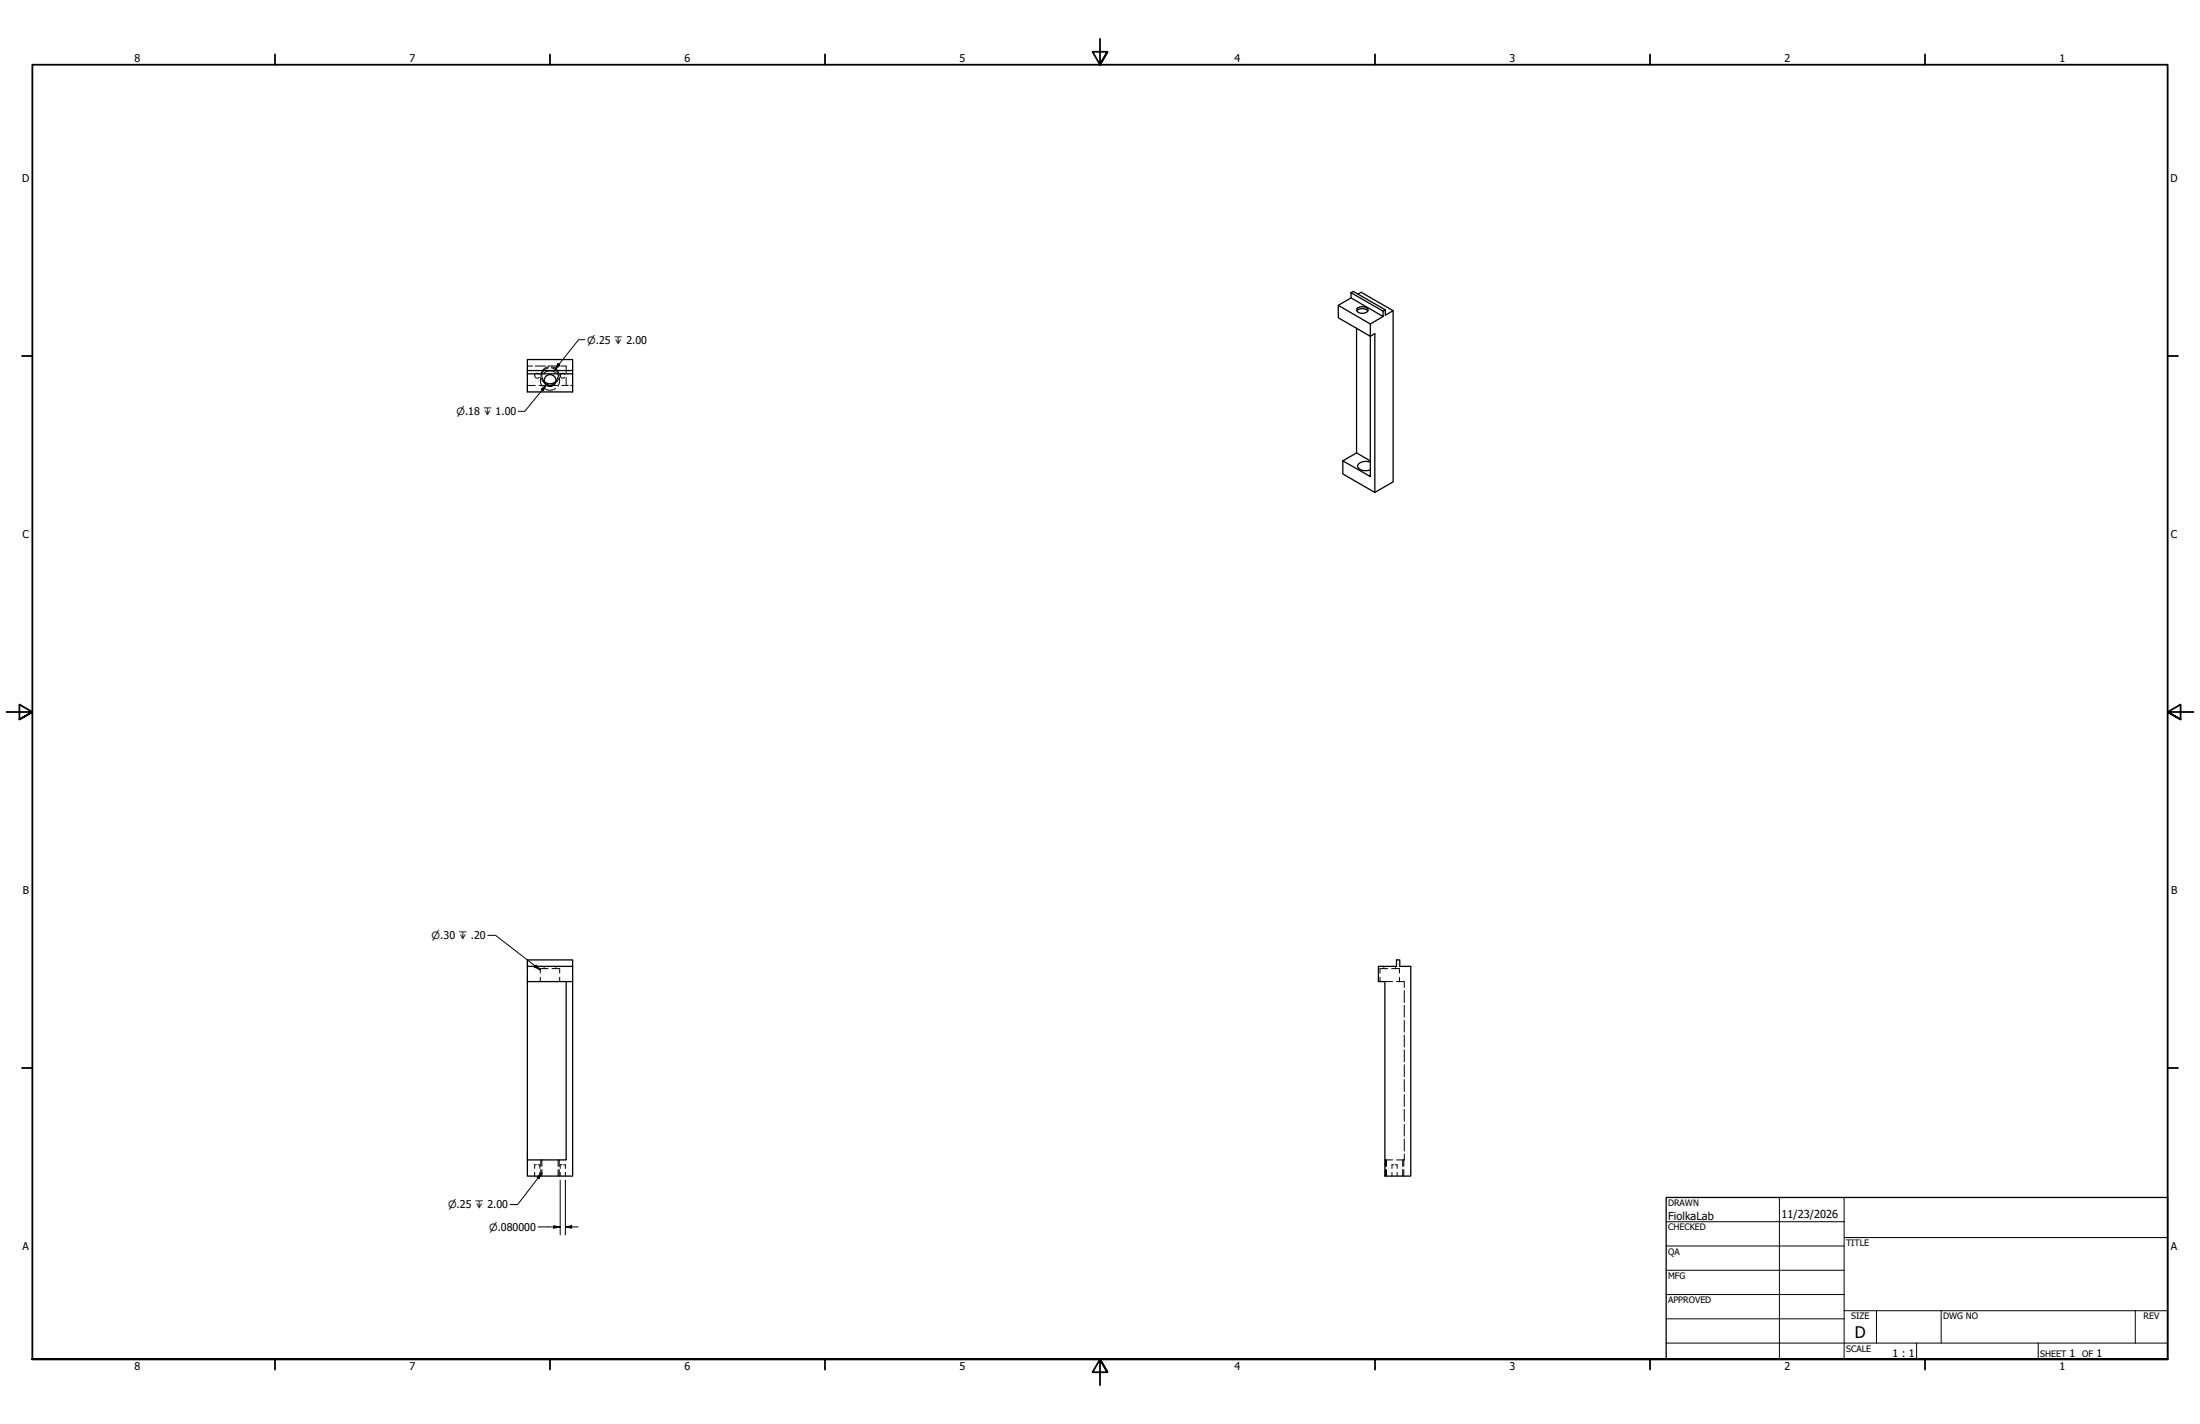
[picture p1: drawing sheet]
<svg xmlns="http://www.w3.org/2000/svg" width="864mm" height="559mm" viewBox="0 0 864 559" stroke-linecap="round" stroke-linejoin="round" font-family="sans-serif">
<!-- layer: Hidden (ANSI) -->
<g fill="none" stroke="#000" stroke-width=".39">
<path d="M207 151.3h3.1M207 143.6h2M210.1 143.6h4M211.6 151.3h3.1M211.7 146.9l-.5-.4h-.6l-.7 .9 .7 1h.6l.5-.4M212.8 147.1a4 4 0 0 0 0 4.5M212.8 147.9l.8 1.8M213.7 152.4a3.6 3.6 0 0 0 4.4 0M213.7 146.2a3.9 3.9 0 0 1 4.4 0M215.1 143.6h4.1M215.4 144.3a3.1 3.1 0 0 0-2.6 2.6M216.4 144.3a3.1 3.1 0 0 1 2.6 2.6"/>
<path d="M217.1 151.3h1.7M219 147.1a4 4 0 0 1 0 4.5M219 147.9l-.8 1.8M220.2 143.6h2v3.1M220.5 151.3h2.6M221.7 146.9l-.5-.4h-.6l-.7 .9 .7 1h.6l.5-.4M222.2 148.2v3.1M224 151.3h.8M213.6 379.2v.3M213.6 379.8v.3M218.2 379.2v.3M218.2 379.8v.3"/>
<path d="M543.2 379.2v.3M543.2 379.8v.3M547.8 379.2v.3M547.8 379.8v.3M212.1 383.5v1.7M215.1 380.1h-3v1.7M216.7 380.1h3v1.7M219.7 383.5v1.7M541.7 383.5v1.7M543.6 385.2h3.1M544.8 380.1h-3.1v1.7M546.3 380.1h3v1.7"/>
<path d="M548.2 385.2h3v2.3M549.3 383.5v1.7M551.2 388.7v4.7M551.2 394.5v4.7M551.2 400.4v4.6M551.2 406.2v4.6M551.2 412v4.7M551.2 417.8v4.7M551.2 423.7v4.7M551.2 429.5v4.6M551.2 435.4v4.6M210.6 457.1h-.7v1.4"/>
<path d="M211.3 457.1h.6v1.4M212.7 455.2v2.5M212.7 459v2.5M219.1 455.2v2.5M219.1 459v2.5M220.5 457.1h-.6v1.4M221.2 457.1h.7v1.4M543.6 455.2h3.1M544.3 455.2v2.5M544.3 459v2.5M547.1 457.1h-.7v1.4M547.8 457.1h.6v1.4"/>
<path d="M550.6 455.2v2.5M550.6 459v2.5M551.2 452.8v2.4h-3M551.2 441.2v4.6M551.2 447v4.7M209.9 460.1v1.4M211.9 460.1v1.4M219.9 460.1v1.4M221.9 460.1v1.4M546.4 460.1v1.4M548.4 460.1v1.4"/>
</g>
<!-- layer: Hidden Narrow (ANSI) -->
<path d="M212.5 148.5a3.3 3.3 0 0 0 2.7 2.4M215.3 144a3.3 3.3 0 0 0-3 3.3M216.5 144a3.3 3.3 0 0 1 3 3.3M219.3 148.5a3.3 3.3 0 0 1-2.7 2.4M212.3 455.2v2.5M212.3 459v2.5M219.5 455.2v2.5M219.5 459v2.5M543.8 455.2v2.5M543.8 459v2.5M551.1 455.2v2.5M551.1 459v2.5" fill="none" stroke="#000" stroke-width=".39"/>
<!-- layer: Visible (ANSI) -->
<g fill="none" stroke="#000" stroke-width=".51">
<path d="M525.3 119.8l12.6 7.3v4.9l-12.6-7.3zM530.4 114.9l12.5 7.2v2.1l-12.5-7.3zM530.4 114.9l.8-.5 12.6 7.2v2.1l3.1-1.8-12.6-7.2-1.2 .7M530.4 116.9l-5.1 2.9M532.5 128.8v48.9M532.6 122a3.1 3.1 0 0 1 4.4 0M532.6 121.2a3.1 3.1 0 0 1 4.4 .1v.6a2.77 2.77 0 0 1-4.5-.2zM537.9 132l1.8-1.1v62.3l-12.6-7.2v-5.2M537.9 132v55l-10.8-6.2M542.9 124.2l-5 2.9M543.8 121.6l-.9 .5M546.9 121.9v67.2l-7.2 4.1"/>
<path d="M207 145.4h17.8v8.4h-17.8zM207 145.4v-4.3h17.8v4.3M207 146.7h17.8M213.7 149.7a3.2 3.2 0 0 0 4.5 0M214.7 151.3h2.4M527.1 180.8l5.4-3.1 5.4 3.1M537.9 181.4a4.2 4.2 0 0 0-4.9 1.2 2.86 2.86 0 0 0 4 2.1l.9-.3M207 376.7h17.8v2.5h-17.8zM207 379.2v6h17.8v-6M541.1 379.2h7.1v-2.5h1.3v2.5h4.3v82.3h-10.2v-76.3h-2.5zM207 385.2v70h15.2v-70M224.8 385.2v76.3h-17.8v-6.3"/>
<circle cx="215.9" cy="149.3" r="2.32"/>
</g>
<!-- layer: Border (ANSI) -->
<g fill="none" stroke="#000" stroke-width=".7">
<path d="M431.8 15.2v10.2l-2.9-5.1h5.8l-2.9 5.1 2.9-5.1M107.9 21.3v4.1M215.9 21.3v4.1M323.8 21.3v4.1M539.8 21.3v4.1M647.7 21.3v4.1M755.6 21.3v4.1M8.6 139.7h4.1M850.9 139.7h4.1M2.5 279.4h10.2l-5.1-2.9v5.8l5.1-2.9-5.1 2.9M861.1 279.4h-10.2l5.1-2.9v5.8l-5.1-2.9 5.1 2.9M8.6 419.1h4.1"/>
<path d="M850.9 419.1h4.1M12.7 533.4v-508h838.2v508h-838.2h838.2M107.9 533.4v4.1M215.9 533.4v4.1M323.8 533.4v4.1M434.7 538.5l-2.9-5.1 2.9 5.1h-5.8l2.9-5.1v10.2M539.8 533.4v4.1M647.7 533.4v4.1M755.6 533.4v4.1"/>
</g>
<!-- layer: Title (ANSI) -->
<g fill="none" stroke="#000" stroke-width=".39">
<path d="M654 479.4h69.9M698.5 469.9v63.5M723.9 469.9v63.5M654 488.9h69.9M654 498.5h69.9M723.9 485.6h127M654 508h69.9M654 517.5h69.9M723.9 514.3h127M736.6 514.3v12.7M762 514.3v12.7M838.2 514.3v12.7"/>
<path d="M654 527h196.9M752.3 527v6.4M800.1 527v6.4"/>
</g>
<path d="M654 469.9h196.9v63.5h-196.9z" fill="none" stroke="#000" stroke-width=".51"/>
<!-- layer: Symbol (ANSI) -->
<path d="M229.6 133.3h-2.5l-9.2 11.7M212.5 152.7l1.9-1.6-1.2 2.3zM214.4 151.1l-8.4 10.3h-2.5M219 142.7l.8 .6-1.9 1.7zM191.5 367h3l17.6 13.6M210.4 378.7l1.7 1.9-2.3-1.1zM210.8 462l1.9-1.8-1.1 2.3zM212.7 460.2l-9.5 12.5h-3" fill="none" stroke="#000" stroke-width=".39"/>
<path d="M212.5 152.7l1.9-1.6-1.2 2.3zM219 142.7l.8 .6-1.9 1.7zM210.4 378.7l1.7 1.9-2.3-1.1zM210.8 462l1.9-1.8-1.1 2.3z" fill="#000"/>
<!-- layer: Dimension (ANSI) -->
<path d="M219.9 463.1v21.5M221.9 463.1v21.5M211.2 481.5h8.7M217.4 481l2.5 .5-2.5 .5zM221.9 481.5l2.5-.5v1zM221.9 481.5h5" fill="none" stroke="#000" stroke-width=".39"/>
<path d="M217.4 481l2.5 .5-2.5 .5zM221.9 481.5l2.5-.5v1z" fill="#000"/>
<text font-size="6.3" x="728.1" y="524.9">D</text>
<g font-size="4.3">
<text x="654.8" y="478.6">FiolkaLab</text>
<text x="699.3" y="478">11/23/2026</text>
</g>
<g font-size="4.2">
<text x="52.8" y="24.4">8</text>
<text x="160.8" y="24.4">7</text>
<text x="268.7" y="24.4">6</text>
<text x="376.7" y="24.4">5</text>
<text x="484.6" y="24.4">4</text>
<text x="592.6" y="24.4">3</text>
<text x="700.5" y="24.4">2</text>
<text x="808.5" y="24.4">1</text>
<text x="8.8" y="71.4">D</text>
<text x="852" y="71.4">D</text>
<text x="8.9" y="211.1">C</text>
<text x="852.2" y="211.1">C</text>
<text x="9" y="350.8">B</text>
<text x="852.2" y="350.8">B</text>
<text x="8.9" y="490.5">A</text>
<text x="852.2" y="490.5">A</text>
<text x="742.9" y="532.6">1 : 1</text>
<text x="812.4" y="532.6">1</text>
<text x="823" y="532.6">1</text>
<text x="52.8" y="537.5">8</text>
<text x="160.8" y="537.5">7</text>
<text x="268.7" y="537.5">6</text>
<text x="376.7" y="537.5">5</text>
<text x="484.6" y="537.5">4</text>
<text x="592.6" y="537.5">3</text>
<text x="700.5" y="537.5">2</text>
<text x="808.5" y="537.5">1</text>
</g>
<g font-size="3.9">
<text x="230.4" y="134.8">⌀.25 ↧ 2.00</text>
<text x="179.1" y="162.9">⌀.18 ↧ 1.00</text>
<text x="169.4" y="368.6">⌀.30 ↧ .20</text>
<text x="175.9" y="474.2">⌀.25 ↧ 2.00</text>
<text x="192" y="483">⌀.080000</text>
</g>
<g font-size="3.5">
<text x="654.8" y="473.2">DRAWN</text>
<text x="654.8" y="482.8">CHECKED</text>
<text x="724.7" y="488.9">TITLE</text>
<text x="654.8" y="492.3">QA</text>
<text x="654.8" y="501.8">MFG</text>
<text x="654.8" y="511.4">APPROVED</text>
<text x="726.7" y="517.7">SIZE</text>
<text x="762.8" y="517.7">DWG NO</text>
<text x="841.4" y="517.7">REV</text>
<text x="724.7" y="530.4">SCALE</text>
<text x="800.9" y="532.6">SHEET</text>
<text x="817.4" y="532.6">OF</text>
</g>
</svg>
